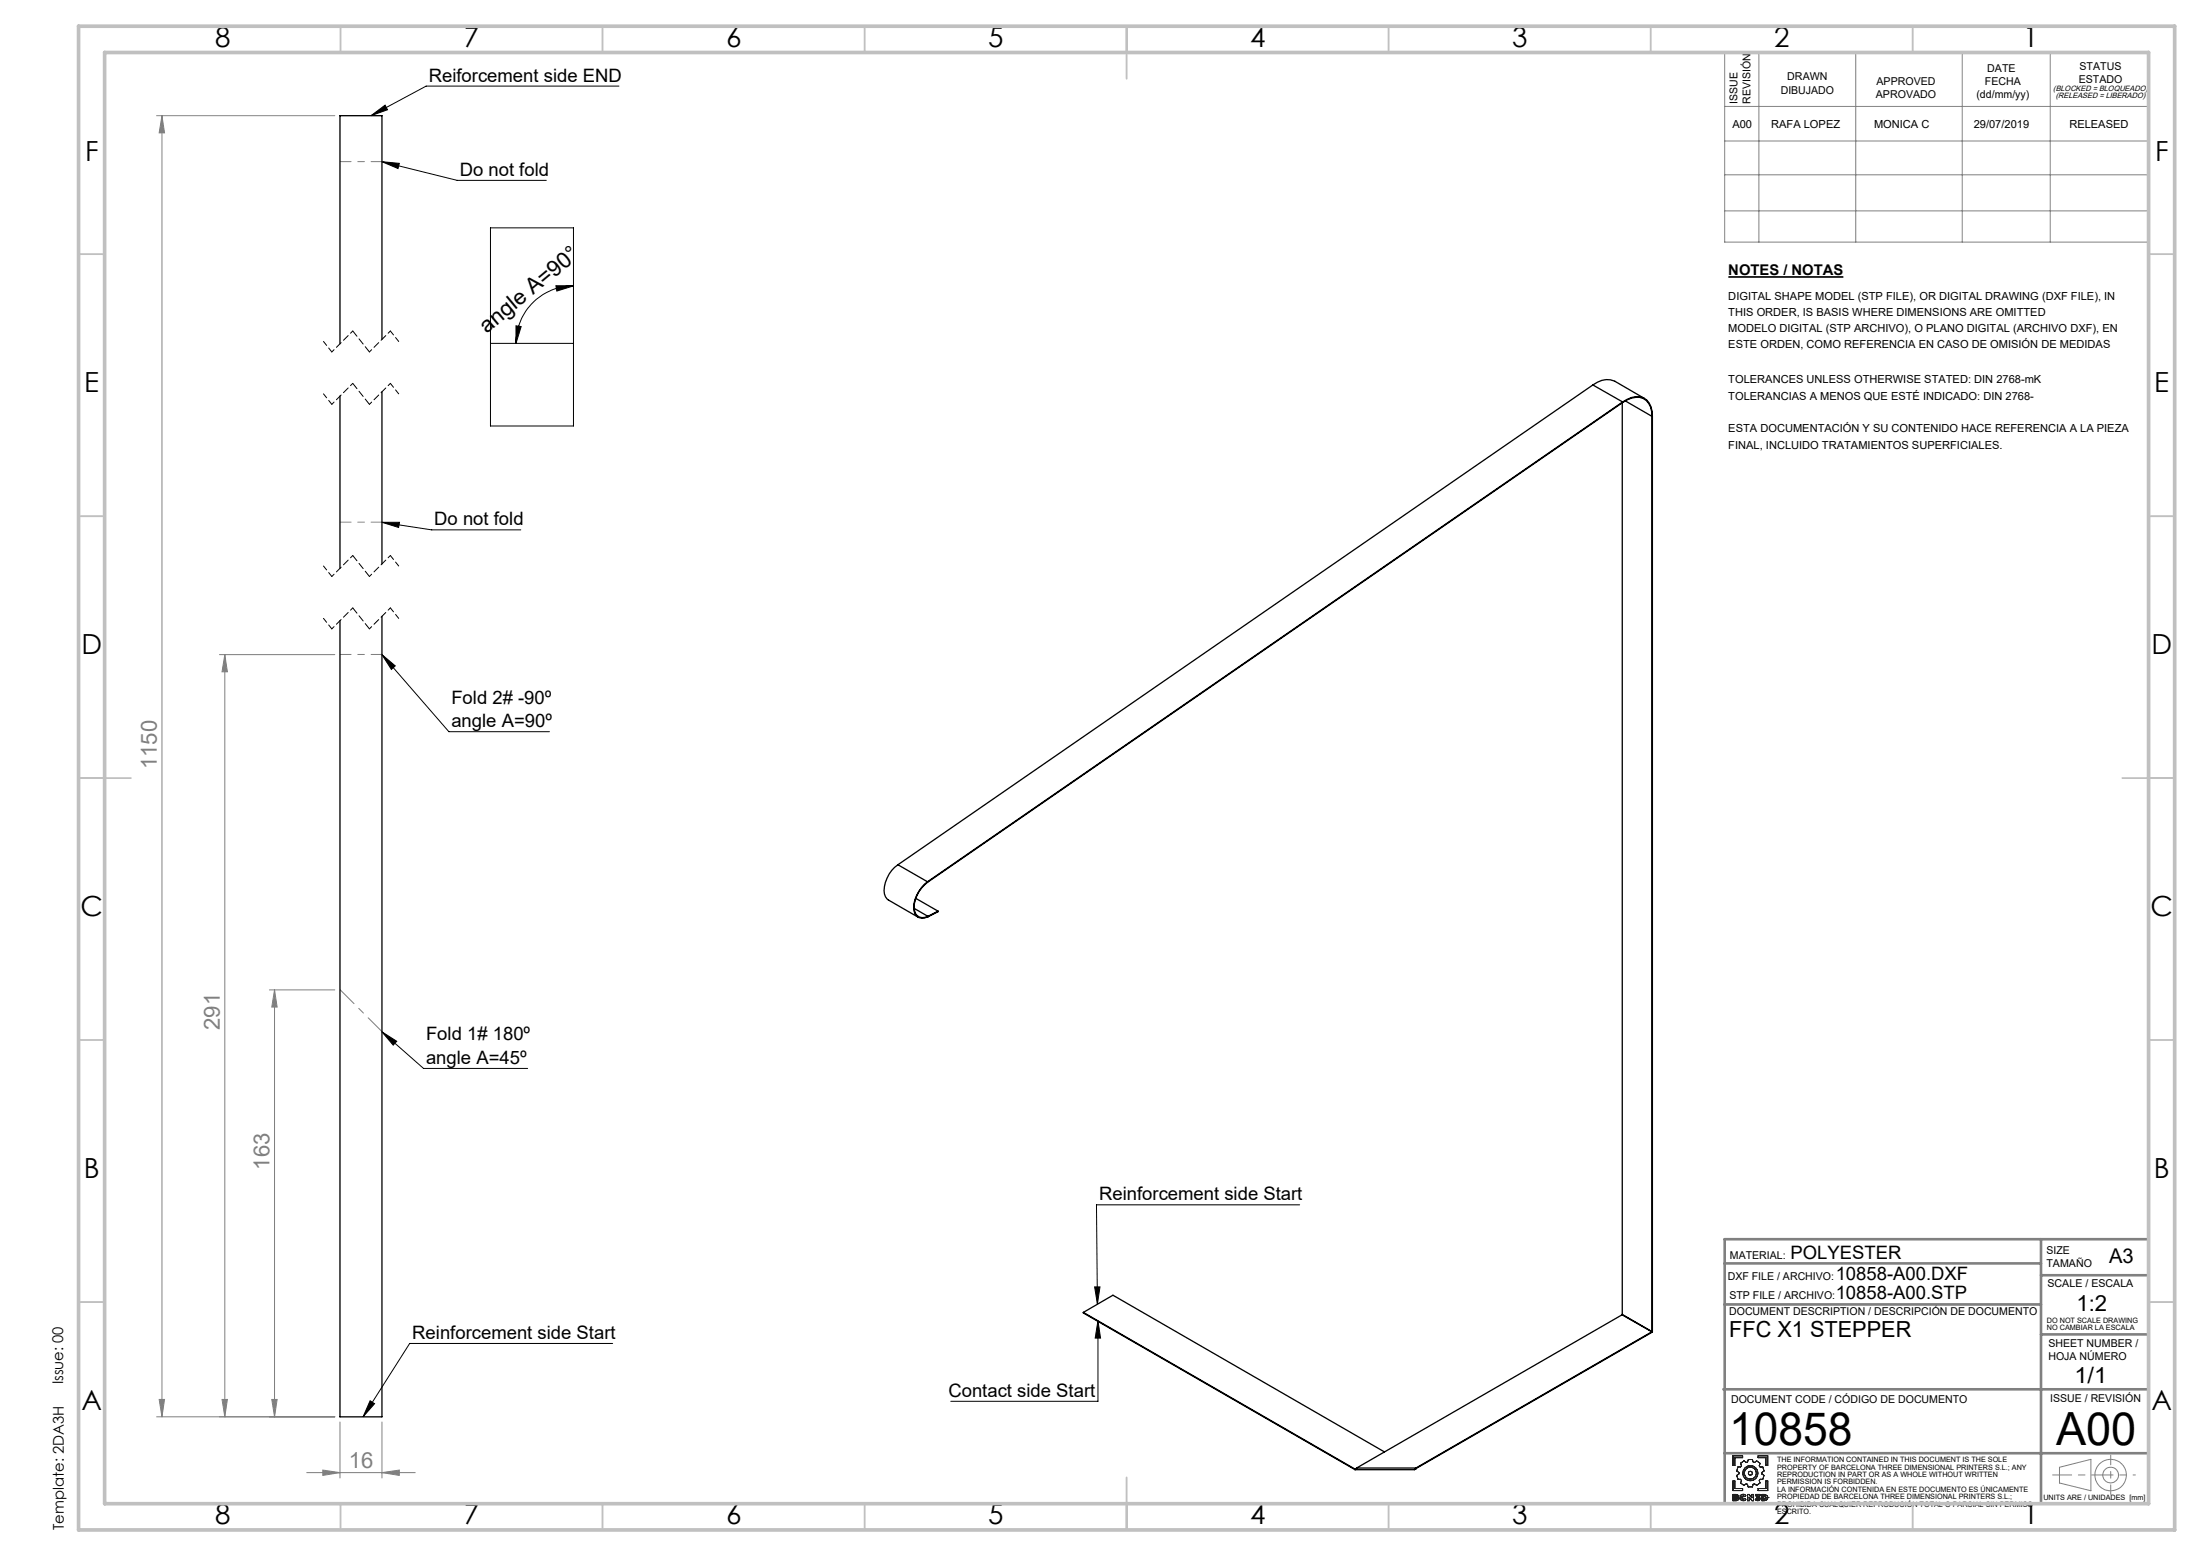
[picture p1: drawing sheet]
<svg xmlns="http://www.w3.org/2000/svg" width="420mm" height="297mm" viewBox="0 0 420 297" stroke-linecap="round" stroke-linejoin="round" font-family="sans-serif">
<path d="M329.8 52.9h22" fill="none" stroke="#000" stroke-width=".32"/>
<g fill="none" stroke="#000" stroke-width=".19">
<path d="M118.1 16.4h-36.8l-10.5 5.7M70.8 22.1l2.7-2 .4 .9zM72.9 30.9l14.3 3.5h17M72.9 30.9l3.3 .3-.2 1zM93.6 43.5h15.8v37.8h-15.8zM106.1 54.5l3.3 .1-3.1 1zM109.4 54.6a11 11 0 0 0-10.9 10.9M93.6 65.5h15.8M98.5 62.2l.9 .1-.9 3.2zM72.9 99.7l9.5 1.4h17M72.9 99.7h3.3l-.1 1zM72.9 125l12.8 14.7h19.1"/>
<path d="M72.9 125l2.5 2.1-.7 .7zM72.9 197l7.9 6.9h19.9M72.9 197l2.8 1.8-.7 .7zM248 230h-38.8l.2 18.9M116.9 256.4h-38.7l-8.9 14M208.9 245.6h1l-.5 3.3zM209.5 252.1v15.4h-28.1M209.5 252.1l.5 3.3h-1zM70.6 267.4l.9 .5-2.2 2.5z"/>
</g>
<g fill="none" stroke="#191924" stroke-width=".19">
<path d="M330.7 277.9h1.8v.3h-1.5v1.5h-.3zM332.1 279.3l.7-.5 .4 .3 .3-.1 .1-.4h.8l.1 .4 .3 .1 .4-.3 .7 .5-.2 .5 .2 .2h.5l.2 .8-.4 .3v.2l.4 .3-.2 .8h-.5l-.2 .2 .1 .5-.6 .4-.4-.3-.3 .1-.1 .5h-.8l-.2-.5-.2-.1-.4 .3-.7-.4 .2-.5-.2-.2h-.5l-.2-.8 .4-.3v-.2l-.4-.3 .2-.8h.5l.2-.2zM335.5 277.9h1.8v1.8h-.3v-1.5h-1.5zM330.7 282.7h.3v1.4h1.5v.4h-1.8zM331 285.5l.4 .1-.4 .1zM331 286l.4 .1-.4 .1zM331.3 285.3l.3 .1 .1 .1M331.3 285.3h.2l.2 .2M331.3 285.3h-.6v1.2l.9-.1 .2-.3M331.4 285.6h.1M331.4 286.1h.1M331.7 285.5l-.2 .3 .3 .3"/>
<path d="M331.7 285.5h.1M331.8 286.1h.1M332 285.9l.2 .3 .4 .3 .6-.3M332 285.9l.1 .3 .2 .2a.69 .69 0 0 0 .9-.2M332 285.9h.1M332.4 285.9l.1 .2 .2 .1 .2-.2M332.4 285.9l.1 .2 .4-.1M332.4 285.9h.1M332.9 285.7l-.2-.2-.3 .1v.3M332.9 285.7l-.4-.1-.1 .3M332.9 286l.3 .2M333.2 285.5l-.5-.3-.5 .2-.2 .5"/>
<path d="M333.2 285.5a.67 .67 0 0 0-1.1 0l-.1 .4M333.2 285.5l-.3 .2M333.5 285.3h.3l.5 .6v-.6h.3v1.2h-.3l-.5-.7v.7h-.3zM335.1 286l.3 .2 .2-.1-.2 .1zM335.1 286l-.2 .2M335.5 284.1h1.5v-1.4h.3v1.8h-1.8zM335.6 286.1l-.4-.2v-.2l.3-.2h-.5v-.2h.8v.2l-.2 .2 .3 .4M335.6 286.1h.1M335.9 286.1l-.2 .3-.3 .1-.5-.3M335.9 286.1l-.2 .3-.4 .1-.4-.3M335.9 286.1h.1M336.2 285.3h.5l.5 .2 .2 .4-.3 .4-.9 .2z"/>
<path d="M336.6 285.5l.3 .1v.5h-.3zM337 285.9h.1M337.4 285.9h.1"/>
<circle cx="334" cy="281.2" r=".39"/>
<circle cx="334" cy="281.2" r="1.45"/>
<circle cx="334" cy="281.2" r="1.14"/>
</g>
<g fill="none" stroke="#808080" stroke-width=".19">
<path d="M329.1 10h80.9v36.2h-80.9zM335.6 10v36.2M354.1 10v36.2M374.4 10v36.2M391.2 10v36.2M29.9 22.1h34M30.9 22.1l.5 3.3h-1zM30.9 22.1v248.3M329.1 20.3h80.9M329.1 26.9h80.9M329.1 33.4h80.9M329.1 40.2h80.9"/>
<path d="M41.9 125h22M42.9 125l.5 3.2h-1zM42.9 125v145.4M51.4 188.9h12.5M52.4 188.9l.5 3.3h-1zM52.4 188.9v81.5M29.9 270.4h34M30.4 267.1h1l-.5 3.3zM42.4 267.1h1l-.5 3.3zM51.9 267.1h1l-.5 3.3zM64.9 271.4v10.7M72.9 271.4v10.7"/>
<path d="M58.5 281.1h20.7M61.6 280.6l3.3 .5-3.3 .5zM72.9 281.1l3.3-.5v1zM393 280.1l6-1.6v6l-6-1.4z"/>
<circle cx="402.7" cy="281.6" r="3"/>
<circle cx="402.8" cy="281.5" r="1.49"/>
</g>
<path d="M63.3 77.2l-1.6-2M63.3 67.2l-1.6-2M76.1 75.2l-1.6-2M76.1 65.2l-1.6-2M63.3 110l-1.6-2M76.1 118l-1.6-2M76.1 108l-1.6-2M63.3 120l-1.6-2" fill="none" stroke="#000" stroke-width=".19" stroke-dasharray="1.3 .6" stroke-dashoffset=".3"/>
<path d="M67.3 73.2l-4 4M67.3 63.2l-4 4M74.5 73.2l-4 4M74.5 63.2l-4 4M67.3 116l-4 4M67.3 106l-4 4M74.5 116l-4 4M74.5 106l-4 4" fill="none" stroke="#000" stroke-width=".19" stroke-dasharray="1.3 .6" stroke-dashoffset=".7"/>
<path d="M70.5 77.2l-3.2-4M70.5 67.2l-3.2-4M70.5 110l-3.2-4M70.5 120l-3.2-4" fill="none" stroke="#000" stroke-width=".19" stroke-dasharray="1.3 .6"/>
<path d="M72.9 196.9l-8-8" fill="none" stroke="#808080" stroke-width=".19" stroke-dasharray="15.2 1.3 1.3 1.3" stroke-dashoffset="11.5"/>
<path d="M72.9 30.9h-8M72.9 99.7h-8M72.9 124.9h-8" fill="none" stroke="#808080" stroke-width=".19" stroke-dasharray="15.2 1.3 1.3 1.3" stroke-dashoffset="13.1"/>
<path d="M391.7 281.5h11.1" fill="none" stroke="#808080" stroke-width=".19" stroke-dasharray="15.2 1.3 1.3 1.3" stroke-dashoffset="11.6"/>
<path d="M402.8 281.5h4.7" fill="none" stroke="#808080" stroke-width=".19" stroke-dasharray="15.2 1.3 1.3 1.3" stroke-dashoffset="14.8"/>
<path d="M402.8 277.8v7.4" fill="none" stroke="#808080" stroke-width=".19" stroke-dasharray="15.2 1.3 1.3 1.3" stroke-dashoffset="13.4"/>
<path d="M329.1 236.5h80.9v50.5h-80.9zM389.5 236.5v50.5M329.1 249h60.4M329.1 241.2h60.4M389.5 243.4h20.5M389.5 254.7h20.5M328.9 265.2h81.1M329.1 277.4h80.9" fill="none" stroke="#808080" stroke-width=".5"/>
<g fill="none" stroke="#c0c0c0" stroke-width=".35">
<path d="M65 5v5M115 5v5M165 5v5M215 5v10M265 5v5M315 5v5M365 5v5M15 48.5h5M410 48.5h5M15 98.5h5M410 98.5h5M15 148.5h10"/>
<path d="M405 148.5h10M15 198.5h5M410 198.5h5M15 248.5h5M410 248.5h5M65 287v5M115 287v5M165 287v5M215 282v10M265 287v5M315 287v5M365 287v5"/>
</g>
<path d="M15 5h400v287h-400zM20 10h390v277h-390z" fill="none" stroke="#c0c0c0" stroke-width=".7"/>
<g fill="#000">
<path d="M70.8 22.1l2.7-2 .4 .9zM72.9 99.7h3.3l-.1 1zM72.9 30.9l3.3 .3-.2 1zM72.9 125l2.5 2.1-.7 .7zM72.9 197l2.8 1.8-.7 .7zM70.6 267.4l.9 .5-2.2 2.5zM208.9 245.6h1l-.5 3.3zM209.5 252.1l.5 3.3h-1z"/>
<path d="M106.1 54.5l3.3 .1-3.1 1zM98.5 62.2l.9 .1-.9 3.2z"/>
</g>
<g fill="#808080">
<path d="M51.9 267.1h1l-.5 3.3zM52.4 188.9l.5 3.3h-1zM42.4 267.1h1l-.5 3.3zM42.9 125l.5 3.2h-1z"/>
<path d="M30.9 22.1l.5 3.3h-1zM30.4 267.1h1l-.5 3.3z"/>
<path d="M61.6 280.6l3.3 .5-3.3 .5zM72.9 281.1l3.3-.5v1z"/>
</g>
<g fill="none" stroke="#000" stroke-width=".25">
<path d="M64.9 75.6v32.9M72.9 64.8v-42.7h-8v43.5M72.9 74.8v32.8M304 73.5a3.9 3.9 0 0 1 4.2-.7l5.6 3.3M304 73.5l5.6 3.2M304 73.5l-132.7 91.6M309.6 76.9v174M309.6 76.7a4.3 4.3 0 0 1 4-.8 3.5 3.5 0 0 1 1.7 3.5M309.6 76.8a3.7 3.7 0 0 1 4.5-.4 3.9 3.9 0 0 1 1.1 3.1M309.6 76.7l-132.6 91.6M309.6 76.7v.1M309.6 76.8l-132.6 91.6"/>
<path d="M310.1 76.5l5.1 3M315.2 79.5v174.7M315.3 79.4l-.1 .1M315.3 79.4v174.7M72.9 117.6v152.8h-8v-151.9M171.3 165.1a6.2 6.2 0 0 0-2.5 5.5l.2 .6 .5 .6 5.7 3.3M171.3 165.1l5.7 3.2M174.4 173.4l2.7 1.5M174.8 171.5l4.2 2.4M177 168.3a6.3 6.3 0 0 0-2.6 5.6 1.7 1.7 0 0 0 2.7 1.1M177 168.4a6 6 0 0 0-2.5 5.4 1.62 1.62 0 0 0 2.6 1.1M177 168.3v.1"/>
<path d="M177.1 174.9v.1M179 173.9l-1.9 1.1M179 173.9l-1.9 1M206.7 250.5l5.7-3.3 51.8 29.9M206.7 250.5l51.8 29.9M206.7 250.5l51.8 30M309.5 251l-50.6 29.2M309.5 251l5.7 3.2M309.6 250.9l-.1 .1M309.6 250.9l5.6 3.3M315.2 254.2l-45 26M315.2 254.2v.1"/>
<path d="M315.2 254.3l-45 26M315.2 254.2h.1M315.3 254.1l-.1 .2M315.3 254.1l-.1 .1M258.5 280.4h.2M258.5 280.4v.1M258.9 280.2l-.4 .3M258.9 280.2l-.4 .2M258.9 280.2h11.3M270.1 280.3h.1M270.2 280.2l-.3 .3h-11.3M270.2 280.3h-.1"/>
<path d="M270.2 280.2v.1"/>
</g>
<g font-size="8.7">
<text x="330" y="275.9">10858</text>
<text x="392.3" y="275.9">A00</text>
</g>
<g font-size="5.3">
<text x="41" y="8.9">8</text>
<text x="88.5" y="8.9">7</text>
<text x="138.5" y="8.9">6</text>
<text x="188.5" y="8.9">5</text>
<text x="238.5" y="8.9">4</text>
<text x="288.5" y="8.9">3</text>
<text x="338.5" y="8.9">2</text>
<text x="386" y="8.9">1</text>
<text x="16.2" y="30.7">F</text>
<text x="411.2" y="30.7">F</text>
<text x="16.1" y="74.9">E</text>
<text x="411.1" y="74.9">E</text>
<text x="15.5" y="124.9">D</text>
<text x="410.5" y="124.9">D</text>
<text x="15.4" y="174.9">C</text>
<text x="410.4" y="174.9">C</text>
<text x="16" y="224.9">B</text>
<text x="411" y="224.9">B</text>
<text x="15.5" y="269.2">A</text>
<text x="410.5" y="269.2">A</text>
<text x="41" y="290.9">8</text>
<text x="88.5" y="290.9">7</text>
<text x="138.5" y="290.9">6</text>
<text x="188.5" y="290.9">5</text>
<text x="238.5" y="290.9">4</text>
<text x="288.5" y="290.9">3</text>
<text x="338.5" y="290.9">2</text>
<text x="386" y="290.9">1</text>
</g>
<g font-size="4.2">
<text x="92.9" y="63.8" transform="rotate(-40 92.9 63.8)">angle A=90°</text>
<text x="396.2" y="250.3">1:2</text>
<text x="330" y="255.2">FFC X1 STEPPER</text>
<text x="395.8" y="264">1/1</text>
</g>
<g font-size="4.2" fill="#808080">
<text x="30" y="146.8" transform="rotate(-90 30 146.8)">1150</text>
<text x="42" y="196.6" transform="rotate(-90 42 196.6)">291</text>
<text x="51.5" y="223.2" transform="rotate(-90 51.5 223.2)">163</text>
<text x="66.6" y="280.1">16</text>
</g>
<text font-size="3.9" x="402.5" y="241.1">A3</text>
<g font-size="3.5">
<text x="81.8" y="15.6">Reiforcement side END</text>
<text x="87.7" y="33.6">Do not fold</text>
<text x="82.9" y="100.3">Do not fold</text>
<text x="86.1" y="134.3">Fold 2# -90º</text>
<text x="86.1" y="138.8">angle A=90º</text>
<text x="81.3" y="198.6">Fold 1# 180º</text>
<text x="81.3" y="203.1">angle A=45º</text>
<text x="209.7" y="229.1">Reinforcement side Start</text>
<text x="341.7" y="240.4">POLYESTER</text>
<text x="350.3" y="244.3">10858-A00.DXF</text>
<text x="350.3" y="247.9">10858-A00.STP</text>
<text x="78.7" y="255.6">Reinforcement side Start</text>
<text x="181" y="266.7">Contact side Start</text>
</g>
<g font-size="2.8">
<text x="329.8" y="52.6">NOTES / NOTAS</text>
<text x="12.1" y="264.2" transform="rotate(-90 12.1 264.2)">Issue: 00</text>
<text x="12.2" y="292" transform="rotate(-90 12.2 292)">Template: 2DA3H</text>
</g>
<g font-size="2.1">
<text x="339.8" y="17.9">DIBUJADO</text>
<text x="341.1" y="15.4">DRAWN</text>
<text x="358.1" y="16.3">APPROVED</text>
<text x="378.8" y="16.3">FECHA</text>
<text x="379.2" y="13.8">DATE</text>
<text x="396.7" y="15.8">ESTADO</text>
<text x="396.8" y="13.3">STATUS</text>
<text x="331.5" y="19.8" transform="rotate(-90 331.5 19.8)">ISSUE</text>
<text x="334" y="19.8" transform="rotate(-90 334 19.8)">REVISIÓN</text>
<text x="357.9" y="18.8">APROVADO</text>
<text x="377.1" y="18.8">(dd/mm/yy)</text>
<text x="330.6" y="24.3">A00</text>
<text x="338" y="24.3">RAFA LOPEZ</text>
<text x="357.6" y="24.3">MONICA C</text>
<text x="376.6" y="24.3">29/07/2019</text>
<text x="394.9" y="24.3">RELEASED</text>
<text x="329.8" y="57.2">DIGITAL SHAPE MODEL (STP FILE), OR DIGITAL DRAWING (DXF FILE), IN</text>
<text x="329.8" y="60.3">THIS ORDER, IS BASIS WHERE DIMENSIONS ARE OMITTED</text>
<text x="329.8" y="63.4">MODELO DIGITAL (STP ARCHIVO), O PLANO DIGITAL (ARCHIVO DXF), EN</text>
<text x="329.8" y="66.5">ESTE ORDEN, COMO REFERENCIA EN CASO DE OMISIÓN DE MEDIDAS</text>
<text x="329.8" y="73.2">TOLERANCES UNLESS OTHERWISE STATED: DIN 2768-mK</text>
<text x="329.8" y="76.3">TOLERANCIAS A MENOS QUE ESTÉ INDICADO: DIN 2768-</text>
<text x="329.8" y="82.5">ESTA DOCUMENTACIÓN Y SU CONTENIDO HACE REFERENCIA A LA PIEZA</text>
<text x="329.8" y="85.7">FINAL, INCLUIDO TRATAMIENTOS SUPERFICIALES.</text>
<text x="390.5" y="239.4">SIZE</text>
<text x="329.7" y="244.3">DXF FILE / ARCHIVO:</text>
<text x="330.1" y="240.4">MATERIAL:</text>
<text x="390.5" y="241.9">TAMAÑO</text>
<text x="390.7" y="245.6">SCALE / ESCALA</text>
<text x="330" y="251">DOCUMENT DESCRIPTION / DESCRIPCIÓN DE DOCUMENTO</text>
<text x="330" y="247.9">STP FILE / ARCHIVO:</text>
<text x="390.9" y="257.1">SHEET NUMBER /</text>
<text x="390.9" y="259.6">HOJA NÚMERO</text>
<text x="330.3" y="267.7">DOCUMENT CODE / CÓDIGO DE DOCUMENTO</text>
<text x="391.2" y="267.5">ISSUE / REVISIÓN</text>
</g>
<g font-size="1.5">
<text x="391.8" y="17.4">(BLOCKED = BLOQUEADO)</text>
<text x="392.3" y="18.8">(RELEASED = LIBERADO)</text>
</g>
<g font-size="1.4">
<text x="390.6" y="252.5">DO NOT SCALE DRAWING</text>
<text x="390.6" y="253.9">NO CAMBIAR LA ESCALA</text>
<text x="339.1" y="279.1">THE INFORMATION CONTAINED IN THIS DOCUMENT IS THE SOLE</text>
<text x="339.1" y="280.5">PROPERTY OF BARCELONA THREE DIMENSIONAL PRINTERS S.L.; ANY</text>
<text x="339.1" y="281.9">REPRODUCTION IN PART OR AS A WHOLE WITHOUT WRITTEN</text>
<text x="339.1" y="283.3">PERMISSION IS FORBIDDEN.</text>
<text x="339.1" y="284.7">LA INFORMACIÓN CONTENIDA EN ESTE DOCUMENTO ES ÚNICAMENTE</text>
<text x="339.1" y="286.1">PROPIEDAD DE BARCELONA THREE DIMENSIONAL PRINTERS S.L.;</text>
<text x="339.1" y="287.6">PROHIBIDA CUALQUIER REPRODUCIÓN TOTAL O PARCIAL SIN PERMISO</text>
<text x="389.9" y="286.3">UNITS ARE / UNIDADES [mm]</text>
<text x="339.1" y="289">ESCRITO.</text>
</g>
</svg>
